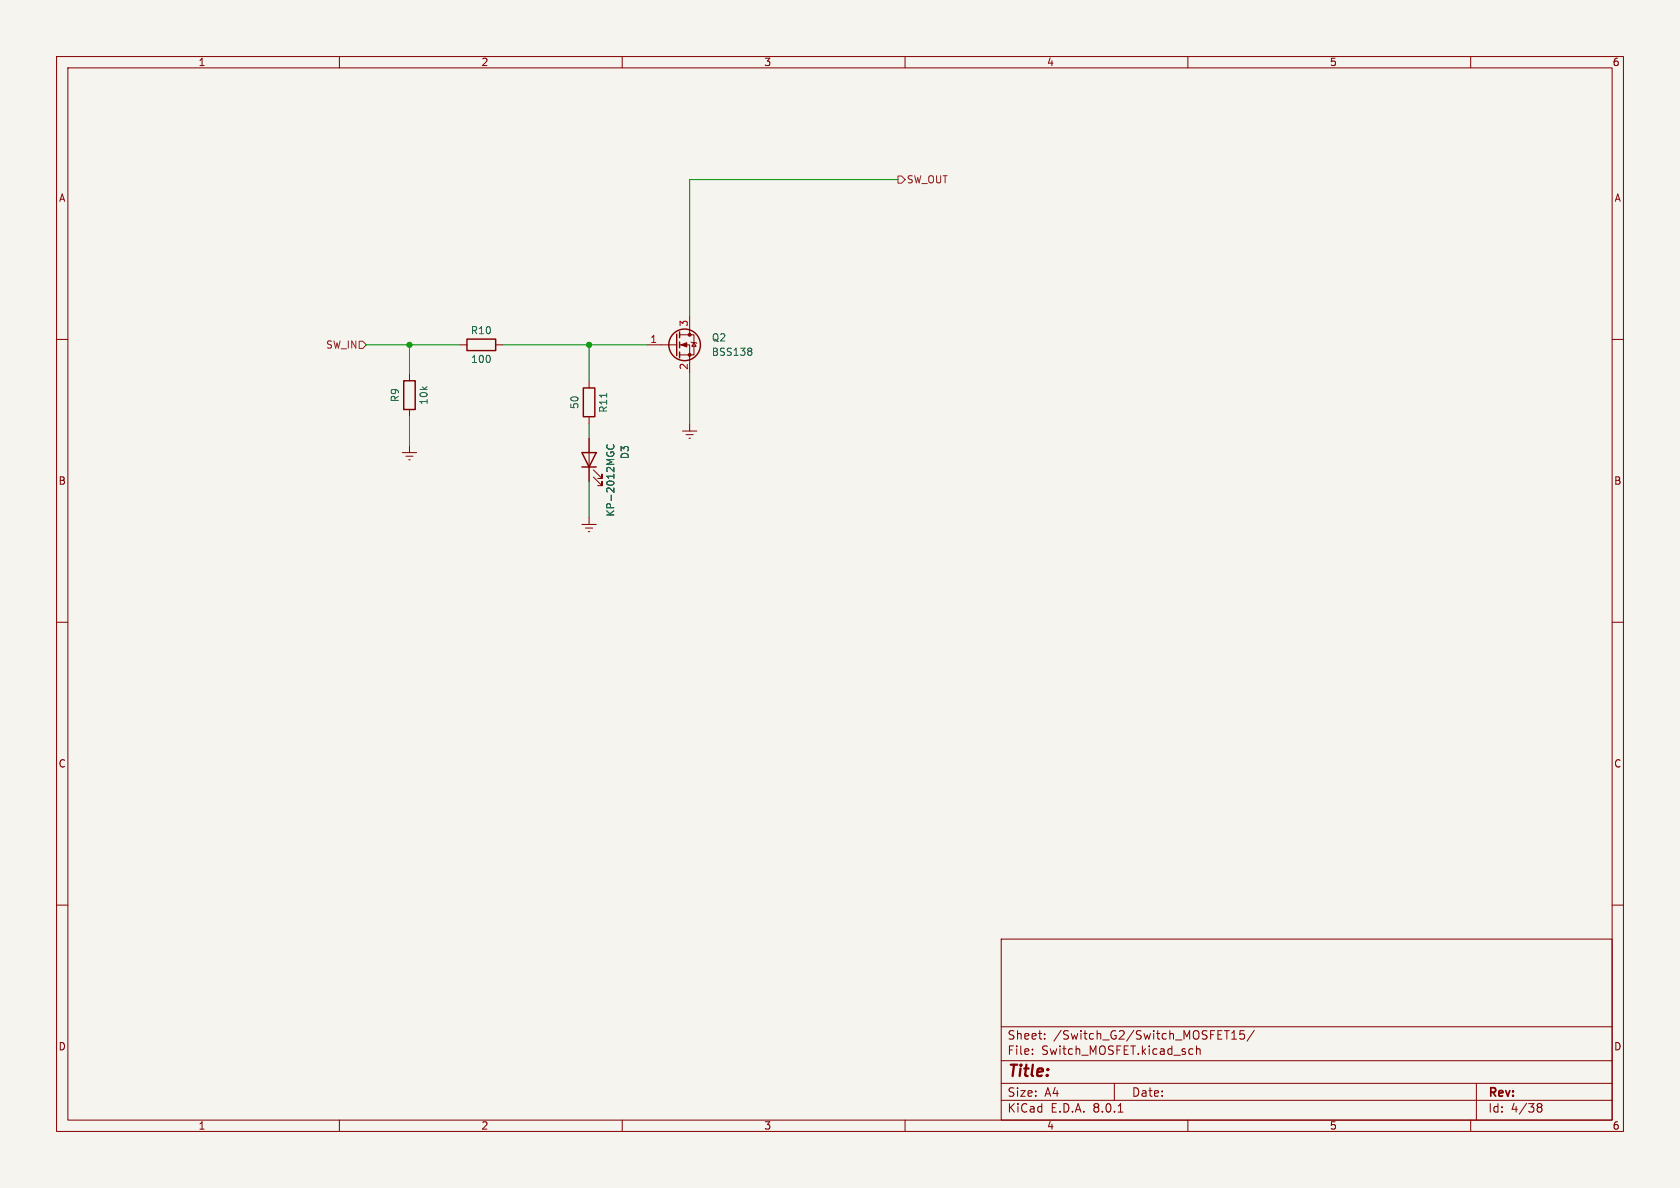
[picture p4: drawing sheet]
<svg xmlns="http://www.w3.org/2000/svg" width="297mm" height="210mm" viewBox="0 0 297 210" stroke-linecap="round" stroke-linejoin="round" font-family="sans-serif">
<path d="M0 0h297v210h-297z" fill="#f5f4ef" stroke="#f5f4ef" stroke-width=".18"/>
<g fill="none" stroke="#840000" stroke-width=".18">
<path d="M10 10h277v190h-277zM12 12h273v186h-273zM60 10v2M110 10v2M160 10v2M210 10v2M260 10v2M10 60h2M120.1 59.2h2.6v3.5h-2.6M121.9 55.9v3.3M285 60h2M72.4 66v1.3"/>
<path d="M72.4 72.4v1.3M72.4 78.7v1.3M81.3 61h1.2M87.6 61h1.3M104.1 67.3v1.3M104.1 73.7v1.2M104.1 77.5v7.6M114.3 61h5.3M120.1 61h1.8v5M120.6 76.2h2.6M121.3 76.8h1.3M121.8 77.5h.2"/>
<path d="M121.9 74.9v1.3M122.2 60.5l.1 .1h.8l.1 .1M122.7 60.6l.4 .6h-.8zM71.1 80h2.6M71.8 80.6h1.2M72.3 81.3h.2M102.9 92.7h2.5M103.5 93.3h1.3M104 94h.3M104.1 91.4v1.3M104.9 84.3l1.5 1.6v-.8v.8h-.7M104.9 83.1l1.5 1.5v-.8v.8h-.7"/>
<path d="M10 110h2M285 110h2M10 160h2M285 160h2M177 166h108v32h-108zM60 198v2M110 198v2M160 198v2M177 194.5h108M177 191.5h108M177 187.5h108M177 181.5h108"/>
<path d="M182.5 186.3v.1M182.5 185.5v.1M184.7 183.6v.1M184.7 182.8v.1M197 191.5v3M197.7 196.6h.8M210 198v2M210.5 185.4l.4 .1M210.9 186.3l-.4 .1M211.5 185.5l.2-.1 .4 .1 .1 .9M211.5 184.9v1.5M216.5 182.2h.8"/>
<path d="M217.7 183.7h.9M217.7 182.6l.5-.4v1.5M220 182.2h-.8v.7l.2-.1h.5l.1 .3v.5l-.3 .1-.5-.1M221.7 182.1l-1.2 2M260 198v2M261 191.5v6.5M271.7 195.5l.3 .2M271.7 195.4l.3-.3 .5 .1 .1 .3-.3 .2M272 195.7h.3M272 195.7l-.3 .3M272.3 195.7l.3 .3-.1 .5-.5 .1-.3-.3"/>
</g>
<g fill="none" stroke="#840000" stroke-width=".25">
<path d="M82.5 59.9h5.1v2.1h-5.1zM119.6 59.1v3.8M120.1 58.7v1M71.4 67.3h2v5.1h-2zM103.1 68.6h2.1v5.1h-2.1zM120.1 60.5v1M120.1 62.2v1M102.9 80h2.5l-1.3 2.6zM102.9 82.6h2.5"/>
<circle cx="121" cy="61" r="2.79"/>
</g>
<g fill="#840000" stroke="#840000" stroke-width=".18">
<path d="M120.4 61l1-.4v.7z"/>
<circle cx="121.9" cy="62.7" r=".25"/>
<circle cx="121.9" cy="59.2" r=".25"/>
</g>
<path d="M107.3 69.5v.7M107.4 78.6a.6 .6 0 0 0 .4 .9 .6 .6 0 0 0 .7-.6l-.1-.3M132.7 61.5l.2 .3-.2 .3 .2 .2v.3l-.2 .2" fill="none" stroke="#006464" stroke-width=".18"/>
<path d="M158.7 31.1h.7l.6 .7-.6 .6h-.7zM63.5 60.3h.6l.7 .7-.7 .6h-.6z" fill="none" stroke="#725600" stroke-width=".18"/>
<path d="M158.7 31.8h-36.8v24.1M64.8 61h16.5M72.4 61v5M72.4 73.7v5M88.9 61h25.4M104.1 61v6.3M104.1 74.9v2.6M121.9 66v8.9M104.1 85.1v6.3" fill="none" stroke="#009600" stroke-width=".18"/>
<g fill="#009600" stroke="#009600" stroke-width=".18">
<circle cx="104.1" cy="61" r=".46"/>
<circle cx="72.4" cy="61" r=".46"/>
</g>
<text font-size="2.8" fill="#840000" x="178" y="190.9">Title:</text>
<g font-size="2.1" fill="#840000">
<text x="178" y="184">Sheet:</text>
<text x="186.2" y="184">/Switch_G2/Switch_MOSFET15/</text>
<text x="178" y="186.7">File:</text>
<text x="184.1" y="186.7">Switch_MOSFET.kicad_sch</text>
<text x="178" y="196.9">KiCad</text>
<text x="178" y="194.1">Size:</text>
<text x="184.7" y="194.1">A4</text>
<text x="185.7" y="196.9">E.D.A.</text>
<text x="193.3" y="196.9">8.0.1</text>
<text x="200" y="194.1">Date:</text>
<text x="263" y="194.3">Rev:</text>
<text x="263" y="196.9">Id:</text>
<text x="267.1" y="196.9">4/38</text>
</g>
<g font-size="1.8" fill="#840000">
<text x="35" y="11.9">1</text>
<text x="85" y="11.9">2</text>
<text x="135" y="11.9">3</text>
<text x="185" y="11.9">4</text>
<text x="235" y="11.9">5</text>
<text x="285" y="11.9">6</text>
<text x="10.3" y="35.9">A</text>
<text x="285.3" y="35.9">A</text>
<text x="10.3" y="85.9">B</text>
<text x="285.3" y="85.9">B</text>
<text x="10.3" y="135.9">C</text>
<text x="285.3" y="135.9">C</text>
<text x="10.3" y="185.9">D</text>
<text x="285.3" y="185.9">D</text>
<text x="35" y="199.9">1</text>
<text x="85" y="199.9">2</text>
<text x="135" y="199.9">3</text>
<text x="185" y="199.9">4</text>
<text x="235" y="199.9">5</text>
<text x="285" y="199.9">6</text>
</g>
<g font-size="1.8" fill="#725600">
<text x="160.2" y="32.6">SW_OUT</text>
<text x="57.5" y="61.8">SW_IN</text>
</g>
<g font-size="1.8" fill="#006464">
<text x="83.1" y="59.3">R10</text>
<text x="83.2" y="64.4">100</text>
<text x="125.7" y="63.1">BSS138</text>
<text x="125.7" y="60.6">Q2</text>
<text x="70.7" y="71.2" transform="rotate(-90 70.7 71.2)">R9</text>
<text x="75.8" y="71.7" transform="rotate(-90 75.8 71.7)">10k</text>
<text x="102.5" y="72.4" transform="rotate(-90 102.5 72.4)">50</text>
<text x="107.5" y="73.1" transform="rotate(-90 107.5 73.1)">R11</text>
<text x="111.4" y="81.3" transform="rotate(-90 111.4 81.3)">D3</text>
<text x="108.8" y="91.4" transform="rotate(-90 108.8 91.4)">KP-2012MGC</text>
</g>
<g font-size="1.8" fill="#a90000">
<text x="121.7" y="57.9" transform="rotate(-90 121.7 57.9)">3</text>
<text x="114.9" y="60.7">1</text>
<text x="121.7" y="65.5" transform="rotate(-90 121.7 65.5)">2</text>
</g>
</svg>
